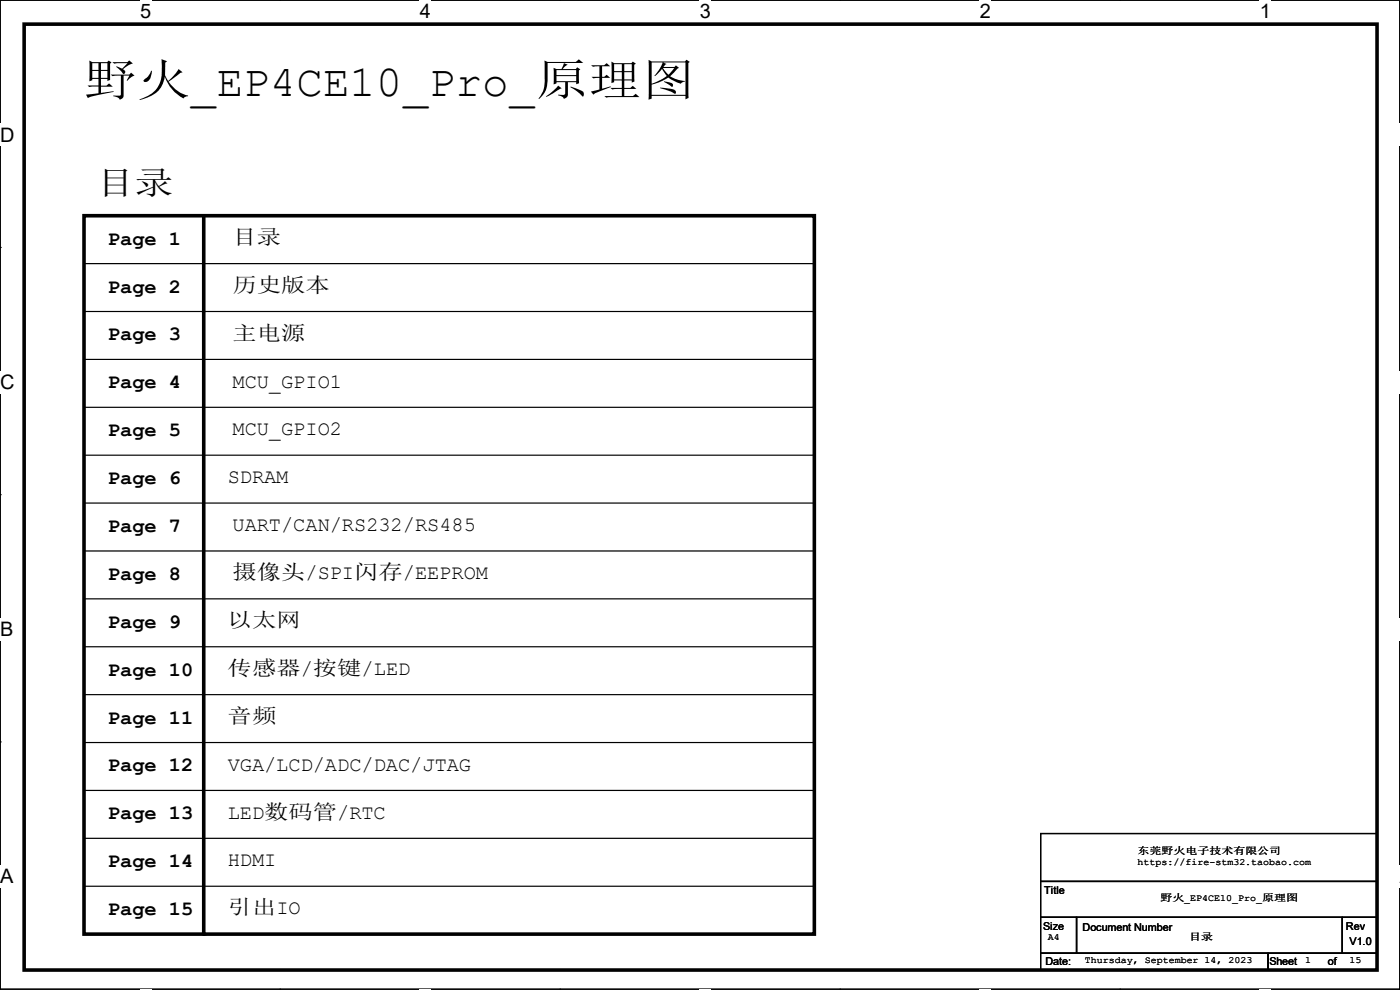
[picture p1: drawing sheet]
<svg xmlns="http://www.w3.org/2000/svg" width="297mm" height="210mm" viewBox="0 0 297 210" stroke-linecap="round" stroke-linejoin="round" font-family="sans-serif">
<path d="M0 0h297v209.8h-297z" fill="none" stroke="#000" stroke-width=".25"/>
<g fill="#fff">
<path d="M29.7 0h2.4v4.8h-2.4z"/>
<path d="M29.7 209.8h2.4v.2h-2.4z"/>
</g>
<path d="M59.4 0h.1M59.4 209.8h.1" fill="none" stroke="#000" stroke-width=".25"/>
<g fill="#fff">
<path d="M89.1 0h2.3v4.8h-2.3z"/>
<path d="M89.1 209.8h2.3v.2h-2.3z"/>
</g>
<path d="M118.8 0h.1M118.8 209.8h.1" fill="none" stroke="#000" stroke-width=".25"/>
<g fill="#fff">
<path d="M148.5 0h2.3v4.8h-2.3z"/>
<path d="M148.5 209.8h2.3v.2h-2.3z"/>
</g>
<path d="M178.2 0h.1M178.2 209.8h.1" fill="none" stroke="#000" stroke-width=".25"/>
<g fill="#fff">
<path d="M207.9 0h2.3v4.8h-2.3z"/>
<path d="M207.9 209.8h2.3v.2h-2.3z"/>
</g>
<path d="M237.6 0h.1M237.6 209.8h.1" fill="none" stroke="#000" stroke-width=".25"/>
<g fill="#fff">
<path d="M267.3 0h2.3v4.8h-2.3z"/>
<path d="M267.3 209.8h2.3v.2h-2.3z"/>
<path d="M0 26.2h3.1v4.8h-3.1z"/>
<path d="M297 26.2v4.8z"/>
<path d="M0 78.7h3.1v4.7h-3.1z"/>
<path d="M297 78.7v4.7z"/>
</g>
<path d="M0 52.5h.1M297 52.5h.1" fill="none" stroke="#000" stroke-width=".25"/>
<g fill="#fff">
<path d="M0 131.1h2.9v4.8h-2.9z"/>
<path d="M297 131.1v4.8z"/>
</g>
<path d="M0 104.9h.1M297 104.9h.1" fill="none" stroke="#000" stroke-width=".25"/>
<g fill="#fff">
<path d="M0 183.6h2.9v4.7h-2.9z"/>
<path d="M296.9 183.6h.1v4.7h-.1z"/>
</g>
<g fill="none" stroke="#000" stroke-width=".25">
<path d="M17.8 55.9h155M172.8 55.9h.1M17.8 66.1h155M17.8 76.2h155M172.8 66.1h.1M172.8 76.2h.1M17.8 86.4h155M17.8 96.6h155M172.8 86.4h.1M172.8 96.6h.1M17.8 106.7h155M17.8 116.9h155"/>
<path d="M172.8 106.7h.1M172.8 116.9h.1M17.8 127h155M17.8 137.2h155M172.8 127h.1M172.8 137.2h.1M0 157.4h.1M17.8 147.4h155M17.8 157.5h155M172.8 147.4h.1M172.8 157.5h.1M297 157.4h.1"/>
<path d="M17.8 167.7h155M17.8 177.8h155M172.8 167.7h.1M172.8 177.8h.1M220.8 176.8h71.3v10.2h-71.3zM17.8 188h155M172.8 188h.1M220.8 187h71.3v7.6h-71.3zM220.8 194.6h7.6v7.6h-7.6zM228.4 194.6h56.4v7.6h-56.4zM284.8 194.6h7.3v7.6h-7.3zM220.8 202.2h48.2v3.6h-48.2z"/>
<path d="M269 202.2h23.1v3.6h-23.1z"/>
</g>
<path d="M5.1 5.1h287v200.7h-287zM17.8 45.8h155v152.4h-155zM43.2 45.8v152.4" fill="none" stroke="#000" stroke-width=".76"/>
<circle cx="43.2" cy="198.2" r=".38" fill="#000"/>
<text font-size="9.4" x="17.8" y="20.3">野火_EP4CE10_Pro_原理图</text>
<text font-size="6.9" x="20.4" y="41.1">目录</text>
<g font-size="4.3">
<text x="22.9" y="51.9">Page 1</text>
<text x="49.3" y="51.7">目录</text>
<text x="22.9" y="62.1">Page 2</text>
<text x="49.3" y="61.9">历史版本</text>
<text x="22.9" y="72.2">Page 3</text>
<text x="49.3" y="72.1">主电源</text>
<text x="22.9" y="82.4">Page 4</text>
<text x="49.3" y="82.2">MCU_GPIO1</text>
<text x="22.9" y="92.5">Page 5</text>
<text x="49.3" y="92.4">MCU_GPIO2</text>
<text x="22.9" y="102.7">Page 6</text>
<text x="48.3" y="102.5">SDRAM</text>
<text x="22.9" y="112.9">Page 7</text>
<text x="49.3" y="112.7">UART/CAN/RS232/RS485</text>
<text x="22.9" y="123">Page 8</text>
<text x="49.3" y="122.8">摄像头/SPI闪存/EEPROM</text>
<text x="22.9" y="133.2">Page 9</text>
<text x="48.3" y="133">以太网</text>
<text x="22.9" y="143.3">Page 10</text>
<text x="48.3" y="143.2">传感器/按键/LED</text>
<text x="22.9" y="153.5">Page 11</text>
<text x="48.3" y="153.3">音频</text>
<text x="22.9" y="163.7">Page 12</text>
<text x="48.3" y="163.5">VGA/LCD/ADC/DAC/JTAG</text>
<text x="22.9" y="173.8">Page 13</text>
<text x="48.3" y="173.7">LED数码管/RTC</text>
<text x="22.9" y="184">Page 14</text>
<text x="48.3" y="183.8">HDMI</text>
<text x="22.9" y="194.1">Page 15</text>
<text x="48.3" y="194">引出IO</text>
</g>
<g font-size="4.2">
<text x="29.7" y="3.9">5</text>
<text x="89.1" y="3.9">4</text>
<text x="148.5" y="3.9">3</text>
<text x="207.9" y="3.9">2</text>
<text x="267.3" y="3.9">1</text>
<text x="0" y="30.1">D</text>
<text x="0" y="82.5">C</text>
<text x="0" y="135">B</text>
<text x="0" y="187.4">A</text>
<text x="297" y="187.4">A</text>
</g>
<g font-size="2.3">
<text x="221.5" y="189.6">Title</text>
<text x="221.3" y="197.2">Size</text>
<text x="229.7" y="197.4">Document Number</text>
<text x="285.5" y="197.2">Rev</text>
<text x="286.3" y="200.5">V1.0</text>
<text x="221.8" y="204.8">Date:</text>
<text x="269.3" y="204.8">Sheet</text>
<text x="281.7" y="204.8">of</text>
</g>
<g font-size="2">
<text x="241.3" y="181.2">东莞野火电子技术有限公司</text>
<text x="241.3" y="183.5">https://fire-stm32.taobao.com</text>
<text x="246.2" y="191.1">野火_EP4CE10_Pro_原理图</text>
<text x="222.3" y="199.5">A4</text>
<text x="252.3" y="199.5">目录</text>
<text x="230.2" y="204.3">Thursday, September 14, 2023</text>
<text x="276.9" y="204.3">1</text>
<text x="286.3" y="204.3">15</text>
</g>
</svg>
